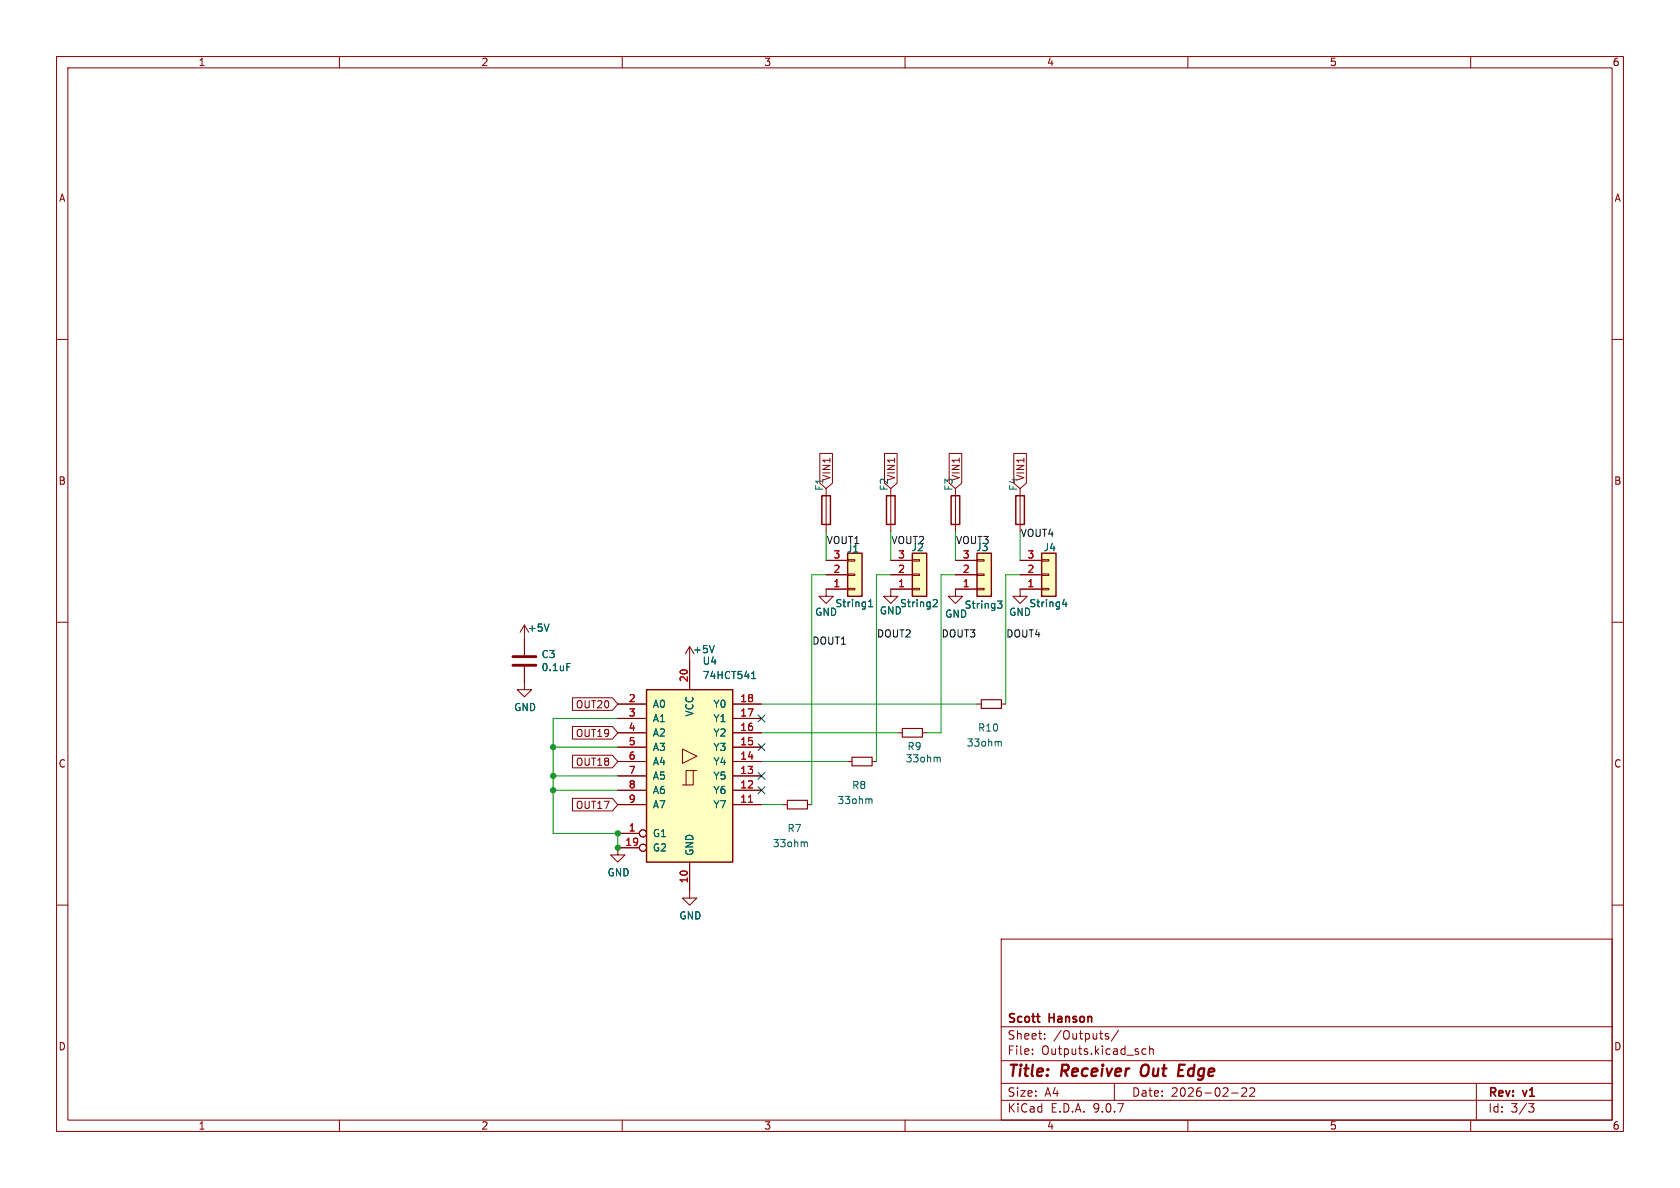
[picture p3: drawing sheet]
<svg xmlns="http://www.w3.org/2000/svg" width="297mm" height="210mm" viewBox="0 0 297 210" stroke-linecap="round" stroke-linejoin="round" font-family="sans-serif">
<g fill="none" stroke="#840000" stroke-width=".18">
<path d="M10 10h277v190h-277zM12 12h273v186h-273zM60 10v2M110 10v2M160 10v2M210 10v2M260 10v2M10 60h2M285 60h2M146 86.4v7.6M157.5 86.4v7.6M168.9 86.4v7.6"/>
<path d="M180.3 86.4v7.6M10 110h2M91.9 111.8l.8-1.3v5.3M92.7 117.9v4h1.3l-1.3 1.3-1.3-1.3h1.3M157.5 104.1v1.3h1.2l-1.2 1.3-1.3-1.3h1.3M168.9 104.1v1.3h1.3l-1.3 1.3-1.3-1.3h1.3M180.3 104.1v1.3h1.3l-1.3 1.3-1.2-1.3h1.2M285 110h2M149.9 134.6h.7M154.2 134.6h.7M158.7 129.5h.8M163.1 129.5h.7"/>
<path d="M172.7 124.5h.8M177 124.5h.8M109.2 149.9v1.2h1.3l-1.3 1.3-1.3-1.3h1.3M121.9 157.5v1.3h1.3l-1.3 1.2-1.3-1.2h1.3M138.4 142.2h.8M142.7 142.2h.8M10 160h2M177 166h108v32h-108zM285 160h2M60 198v2M110 198v2M160 198v2"/>
<path d="M177 194.5h108M177 191.5h108M177 187.5h108M177 181.5h108M182.5 186.3v.1M182.5 185.5v.1M184.7 183.6v.1M184.7 182.8v.1M195.5 183.1l.5 .2v.2l-.2 .2-.4-.1M195.5 182.8h.5M197 191.5v3M197.7 182.1l-1.2 2"/>
<path d="M202.6 185.5l-.4-.1-.3 .3v.4l.1 .2h.6M203.2 185.5l.3-.1 .3 .1 .1 .9M203.2 184.9v1.5M210 198v2M217.7 193.2h1.2M219.5 192.4l.6-.1 .2 .1 .1 .3-.9 1.1h.9M221 192.4l.5-.1 .2 .1 .1 .3-.9 1.1h.9M260 198v2M261 191.5v6.5M270.2 195.1h1l-.5 .6 .4 .1 .1 .5-.3 .3h-.4"/>
</g>
<path d="M201.9 188.5a1.5 1.5 0 0 0 0 1.6M208.3 190.2h.9M208.4 189.2h.7M208.5 188.2h1" fill="none" stroke="#840000" stroke-width=".4"/>
<path d="M145.3 87.6h1.5v5.1h-1.5zM156.7 87.6h1.5v5.1h-1.5zM168.1 87.6h1.6v5.1h-1.6zM179.6 87.6h1.5v5.1h-1.5z" fill="none" stroke="#840000" stroke-width=".25"/>
<path d="M150.6 133.9h3.6v1.5h-3.6zM159.5 128.8h3.6v1.5h-3.6zM173.5 123.7h3.5v1.5h-3.5zM139.2 141.5h3.5v1.5h-3.5z" fill="none" stroke="#840000" stroke-width=".2"/>
<path d="M97.1 110.3l-.5 1.3M100.2 117.3h.6M165.9 133.8l.3 .2v.7M176.7 131.1l.3 .1v.7M142.4 148.8l.3 .2v.7M153.8 141.2l.4 .2v.7" fill="none" stroke="#006464" stroke-width=".18"/>
<path d="M90.7 116.1h4M90.7 117.6h4" fill="none" stroke="#840000" stroke-width=".51"/>
<path d="M184.1 97.8h2.6v7.6h-2.6z" fill="#ffffc2"/>
<path d="M184.1 97.8h2.6v7.6h-2.6z" fill="none" stroke="#840000" stroke-width=".25"/>
<path d="M180.3 99.1h3.8M184.1 98.9h1.3v.3h-1.3zM180.3 104.1h3.8M180.3 101.6h3.8M184.1 104h1.3v.3h-1.3zM184.1 101.5h1.3v.2h-1.3z" fill="none" stroke="#840000" stroke-width=".18"/>
<path d="M188.1 105.9l-.3 .9h.8M188.4 106.4v.9" fill="none" stroke="#006464" stroke-width=".18"/>
<path d="M172.7 97.8h2.6v7.6h-2.6z" fill="#ffffc2"/>
<path d="M172.7 97.8h2.6v7.6h-2.6z" fill="none" stroke="#840000" stroke-width=".25"/>
<path d="M168.9 99.1h3.8M172.7 98.9h1.3v.3h-1.3zM168.9 104.1h3.8M168.9 101.6h3.8M172.7 104h1.3v.3h-1.3zM172.7 101.5h1.3v.2h-1.3z" fill="none" stroke="#840000" stroke-width=".18"/>
<path d="M176.4 106.2h.7l-.4 .5 .4 .1v.5l-.2 .2h-.4" fill="none" stroke="#006464" stroke-width=".18"/>
<path d="M149.9 97.8h2.5v7.6h-2.5z" fill="#ffffc2"/>
<path d="M149.9 97.8h2.5v7.6h-2.5z" fill="none" stroke="#840000" stroke-width=".25"/>
<path d="M146 99.1h3.9M149.9 98.9h1.2v.3h-1.2zM121.2 115.6l.7-1.3v2.5M146 101.6h3.9M149.9 104h1.2v.3h-1.2zM149.9 101.5h1.2v.2h-1.2zM149.9 104.1h-3.9v1.3h1.3l-1.3 1.3-1.2-1.3h1.2" fill="none" stroke="#840000" stroke-width=".18"/>
<path d="M126.3 114.1l-.4 1.3M153.6 107.3h.7M153.6 106.4l.3-.4v1.3" fill="none" stroke="#006464" stroke-width=".18"/>
<path d="M114.3 121.9h15.2v30.5h-15.2z" fill="#ffffc2"/>
<g fill="none" stroke="#840000" stroke-width=".18">
<path d="M121.9 116.8v5.1M109.2 124.5h5.1M109.2 127h5.1M109.2 129.5h5.1M109.2 132.1h5.1M109.2 134.6h5.1M109.2 137.2h5.1M109.2 139.7h5.1M120.6 132.4l2.6 1.3-2.6 1.3zM122.6 136.2h-1.3v2.6M123.2 136.2h-.6v2.6h-2M129.5 124.5h5.1"/>
<path d="M129.5 127h5.1M129.5 129.5h5.1M129.5 132.1h5.1M129.5 134.6h5.1M129.5 137.2h5.1M129.5 139.7h5.1M109.2 142.2h5.1M109.2 147.3h3.8M109.2 149.9h3.8M121.9 152.4v5.1M129.5 142.2h5.1"/>
<circle cx="113.7" cy="147.3" r=".63"/>
<circle cx="113.7" cy="149.9" r=".63"/>
</g>
<path d="M114.3 121.9h15.2v30.5h-15.2z" fill="none" stroke="#840000" stroke-width=".25"/>
<path d="M132.3 141.8h.7" fill="none" stroke="#a90000" stroke-width=".18"/>
<path d="M132.9 120h.7M132.9 119.1l.3-.4v1.3" fill="none" stroke="#006464" stroke-width=".18"/>
<path d="M161.3 97.8h2.5v7.6h-2.5z" fill="#ffffc2"/>
<path d="M161.3 97.8h2.5v7.6h-2.5z" fill="none" stroke="#840000" stroke-width=".25"/>
<g fill="none" stroke="#840000" stroke-width=".18">
<path d="M144.9 80.2h2.3v5.2l-1.2 1-1.1-1zM146 99.1h3.9M156.4 80.2h2.2v5.2l-1.1 1-1.1-1zM157.5 99.1h3.8M161.3 98.9h1.3v.3h-1.3zM167.8 80.2h2.2v5.2l-1.1 1-1.1-1zM168.9 99.1h3.8M179.2 80.2h2.3v5.2l-1.2 1-1.1-1zM180.3 99.1h3.8M92.7 113v2.8M92.7 117.9v2.8M121.9 116.8v5.1"/>
<path d="M146 104.1h3.9M146 101.6h3.9M157.5 104.1h3.8M157.5 101.6h3.8M161.3 104h1.3v.3h-1.3zM161.3 101.5h1.3v.2h-1.3zM168.9 104.1h3.8M168.9 101.6h3.8M180.3 104.1h3.8M180.3 101.6h3.8M101.2 133.5h7.1l.9 1.1-.9 1.1h-7.1zM101.2 128.4h7.1l.9 1.1-.9 1.2h-7.1z"/>
<path d="M101.2 123.3h7.1l.9 1.2-.9 1.1h-7.1zM109.2 124.5h5.1M109.2 127h5.1M109.2 129.5h5.1M109.2 132.1h5.1M109.2 134.6h5.1M109.2 137.2h5.1M109.2 139.7h5.1M129.5 124.5h5.1M129.5 127h5.1M129.5 129.5h5.1M129.5 132.1h5.1"/>
<path d="M129.5 134.6h5.1M129.5 137.2h5.1M129.5 139.7h5.1M101.2 141.1h7.1l.9 1.1-.9 1.2h-7.1zM109.2 142.2h5.1M109.2 147.3h3.8M109.2 149.9h3.8M121.9 152.4v5.1M129.5 142.2h5.1"/>
<circle cx="113.7" cy="147.3" r=".63"/>
<circle cx="113.7" cy="149.9" r=".63"/>
</g>
<path d="M97.1 110.3l-.5 1.3M100.2 117.3h.6M126.3 114.1l-.4 1.3M132.9 120h.7M132.9 119.1l.3-.4v1.3M153.6 107.3h.7M153.6 106.4l.3-.4v1.3M165 106h.5l.2 .4-.8 .9h.8M176.4 106.2h.7l-.4 .5 .4 .1v.5l-.2 .2h-.4M188.1 105.9l-.3 .9h.8M188.4 106.4v.9" fill="none" stroke="#006464" stroke-width=".18"/>
<g fill="none" stroke="#009600" stroke-width=".18">
<path d="M146 94v5.1M157.5 94v5.1M168.9 94v5.1M180.3 94v5.1M146 101.6h-2.5v40.6M157.5 101.6h-2.6v33M168.9 101.6h-2.5v27.9h-2.6M180.3 101.6h-2.5v22.9M97.8 137.2h11.4M97.8 139.7h11.4M97.8 132.1h11.4M109.2 127h-11.4v20.3h11.4v2.6"/>
<path d="M134.6 129.5h24.1M134.6 134.6h15.3M134.6 124.5h38.1M134.6 142.2h3.8"/>
</g>
<path d="M134 136.6l1.2 1.2M134 126.4l1.2 1.2M134 139.1l1.2 1.2M134 131.5l1.2 1.2M135.2 136.6l-1.2 1.2M135.2 126.4l-1.2 1.2M135.2 139.1l-1.2 1.2M135.2 131.5l-1.2 1.2" fill="none" stroke="#000084" stroke-width=".18"/>
<path d="M132.3 141.8h.7" fill="none" stroke="#a90000" stroke-width=".18"/>
<g fill="#009600" stroke="#009600" stroke-width=".18">
<circle cx="109.2" cy="149.9" r=".46"/>
<circle cx="109.2" cy="147.3" r=".46"/>
<circle cx="97.8" cy="139.7" r=".46"/>
<circle cx="97.8" cy="132.1" r=".46"/>
<circle cx="97.8" cy="137.2" r=".46"/>
</g>
<g font-size="2.8" fill="#840000">
<text x="178" y="190.9">Title:</text>
<text x="187.7" y="190.9">Receiver</text>
<text x="202.6" y="190.9">Out</text>
<text x="209.9" y="190.9">Edge</text>
</g>
<g font-size="2.1" fill="#840000">
<text x="178" y="184">Sheet:</text>
<text x="178" y="181.2">Scott</text>
<text x="185.5" y="181.2">Hanson</text>
<text x="186.2" y="184">/Outputs/</text>
<text x="178" y="186.7">File:</text>
<text x="184.1" y="186.7">Outputs.kicad_sch</text>
<text x="178" y="196.9">KiCad</text>
<text x="178" y="194.1">Size:</text>
<text x="184.7" y="194.1">A4</text>
<text x="185.7" y="196.9">E.D.A.</text>
<text x="193.3" y="196.9">9.0.7</text>
<text x="200" y="194.1">Date:</text>
<text x="207" y="194.1">2026-02-22</text>
<text x="263" y="194.3">Rev:</text>
<text x="263" y="196.9">Id:</text>
<text x="267.1" y="196.9">3/3</text>
<text x="269.4" y="194.3">v1</text>
</g>
<g font-size="1.8" fill="#840000">
<text x="35" y="11.9">1</text>
<text x="85" y="11.9">2</text>
<text x="135" y="11.9">3</text>
<text x="185" y="11.9">4</text>
<text x="235" y="11.9">5</text>
<text x="285" y="11.9">6</text>
<text x="10.3" y="35.9">A</text>
<text x="285.3" y="35.9">A</text>
<text x="10.3" y="85.9">B</text>
<text x="147" y="85.1" transform="rotate(-90 147 85.1)">VIN1</text>
<text x="158.4" y="85.1" transform="rotate(-90 158.4 85.1)">VIN1</text>
<text x="169.9" y="85.1" transform="rotate(-90 169.9 85.1)">VIN1</text>
<text x="181.3" y="85.1" transform="rotate(-90 181.3 85.1)">VIN1</text>
<text x="285.3" y="85.9">B</text>
<text x="101.7" y="125.4">OUT20</text>
<text x="101.7" y="130.5">OUT19</text>
<text x="10.3" y="135.9">C</text>
<text x="101.7" y="135.6">OUT18</text>
<text x="285.3" y="135.9">C</text>
<text x="101.7" y="143.2">OUT17</text>
<text x="10.3" y="185.9">D</text>
<text x="285.3" y="185.9">D</text>
<text x="35" y="199.9">1</text>
<text x="85" y="199.9">2</text>
<text x="135" y="199.9">3</text>
<text x="185" y="199.9">4</text>
<text x="235" y="199.9">5</text>
<text x="285" y="199.9">6</text>
</g>
<g font-size="1.8" fill="#006464">
<text x="145.7" y="86.9" transform="rotate(-90 145.7 86.9)">F1</text>
<text x="157.2" y="86.9" transform="rotate(-90 157.2 86.9)">F2</text>
<text x="168.6" y="86.9" transform="rotate(-90 168.6 86.9)">F3</text>
<text x="180" y="86.9" transform="rotate(-90 180 86.9)">F4</text>
<text x="149.6" y="97.9">J1</text>
<text x="161" y="97.6">J2</text>
<text x="172.5" y="97.6">J3</text>
<text x="184.4" y="97.6">J4</text>
<text x="147.6" y="107.5">String1</text>
<text x="159" y="107.5">String2</text>
<text x="170.4" y="107.8">String3</text>
<text x="181.9" y="107.5">String4</text>
<text x="93.2" y="111.9">+5V</text>
<text x="144" y="109.1">GND</text>
<text x="155.4" y="108.8">GND</text>
<text x="167" y="109.4">GND</text>
<text x="178.3" y="109.1">GND</text>
<text x="95.6" y="116.5">C3</text>
<text x="95.6" y="118.8">0.1uF</text>
<text x="122.4" y="115.7">+5V</text>
<text x="124.1" y="117.7">U4</text>
<text x="90.8" y="125.9">GND</text>
<text x="115.3" y="125.3">A0</text>
<text x="124.1" y="120.2">74HCT541</text>
<text x="126" y="125.3">Y0</text>
<text x="115.3" y="127.9">A1</text>
<text x="115.3" y="130.4">A2</text>
<text x="122.8" y="126.8" transform="rotate(-90 122.8 126.8)">VCC</text>
<text x="126" y="127.9">Y1</text>
<text x="126" y="130.4">Y2</text>
<text x="172.8" y="129.5">R10</text>
<text x="115.3" y="132.9">A3</text>
<text x="115.3" y="135.5">A4</text>
<text x="126" y="132.9">Y3</text>
<text x="126" y="135.5">Y4</text>
<text x="160" y="135">33ohm</text>
<text x="160.3" y="132.8">R9</text>
<text x="170.8" y="132.2">33ohm</text>
<text x="115.3" y="138">A5</text>
<text x="115.3" y="140.6">A6</text>
<text x="115.3" y="143.1">A7</text>
<text x="126" y="138">Y5</text>
<text x="126" y="140.6">Y6</text>
<text x="126" y="143.1">Y7</text>
<text x="148" y="142.3">33ohm</text>
<text x="150.6" y="139.7">R8</text>
<text x="115.3" y="148.2">G1</text>
<text x="136.5" y="150">33ohm</text>
<text x="139.1" y="147.3">R7</text>
<text x="107.3" y="155.1">GND</text>
<text x="115.3" y="150.7">G2</text>
<text x="122.8" y="151.4" transform="rotate(-90 122.8 151.4)">GND</text>
<text x="120" y="162.7">GND</text>
</g>
<g font-size="1.8" fill="#0f0f0f">
<text x="180.3" y="95">VOUT4</text>
<text x="146" y="96.3">VOUT1</text>
<text x="157.5" y="96.3">VOUT2</text>
<text x="168.9" y="96.3">VOUT3</text>
<text x="154.9" y="112.8">DOUT2</text>
<text x="166.4" y="112.8">DOUT3</text>
<text x="177.8" y="112.8">DOUT4</text>
<text x="143.5" y="114">DOUT1</text>
</g>
<g font-size="1.8" fill="#a90000">
<text x="147.2" y="101.3">2</text>
<text x="147.2" y="98.8">3</text>
<text x="158.7" y="101.3">2</text>
<text x="158.7" y="98.8">3</text>
<text x="170.1" y="101.3">2</text>
<text x="170.1" y="98.8">3</text>
<text x="181.5" y="101.3">2</text>
<text x="181.5" y="98.8">3</text>
<text x="147.2" y="103.9">1</text>
<text x="158.7" y="103.9">1</text>
<text x="170.1" y="103.9">1</text>
<text x="181.5" y="103.9">1</text>
<text x="111.1" y="124.2">2</text>
<text x="121.7" y="120.7" transform="rotate(-90 121.7 120.7)">20</text>
<text x="130.8" y="124.2">18</text>
<text x="111.1" y="126.7">3</text>
<text x="111.1" y="129.3">4</text>
<text x="111.1" y="131.8">5</text>
<text x="130.8" y="126.7">17</text>
<text x="130.8" y="129.3">16</text>
<text x="130.8" y="131.8">15</text>
<text x="111.1" y="134.4">6</text>
<text x="111.1" y="136.9">7</text>
<text x="130.8" y="134.4">14</text>
<text x="130.8" y="136.9">13</text>
<text x="111.1" y="139.4">8</text>
<text x="111.1" y="142">9</text>
<text x="130.8" y="139.4">12</text>
<text x="130.8" y="142">11</text>
<text x="110.4" y="149.6">19</text>
<text x="111.1" y="147.1">1</text>
<text x="121.7" y="156.3" transform="rotate(-90 121.7 156.3)">10</text>
</g>
</svg>
